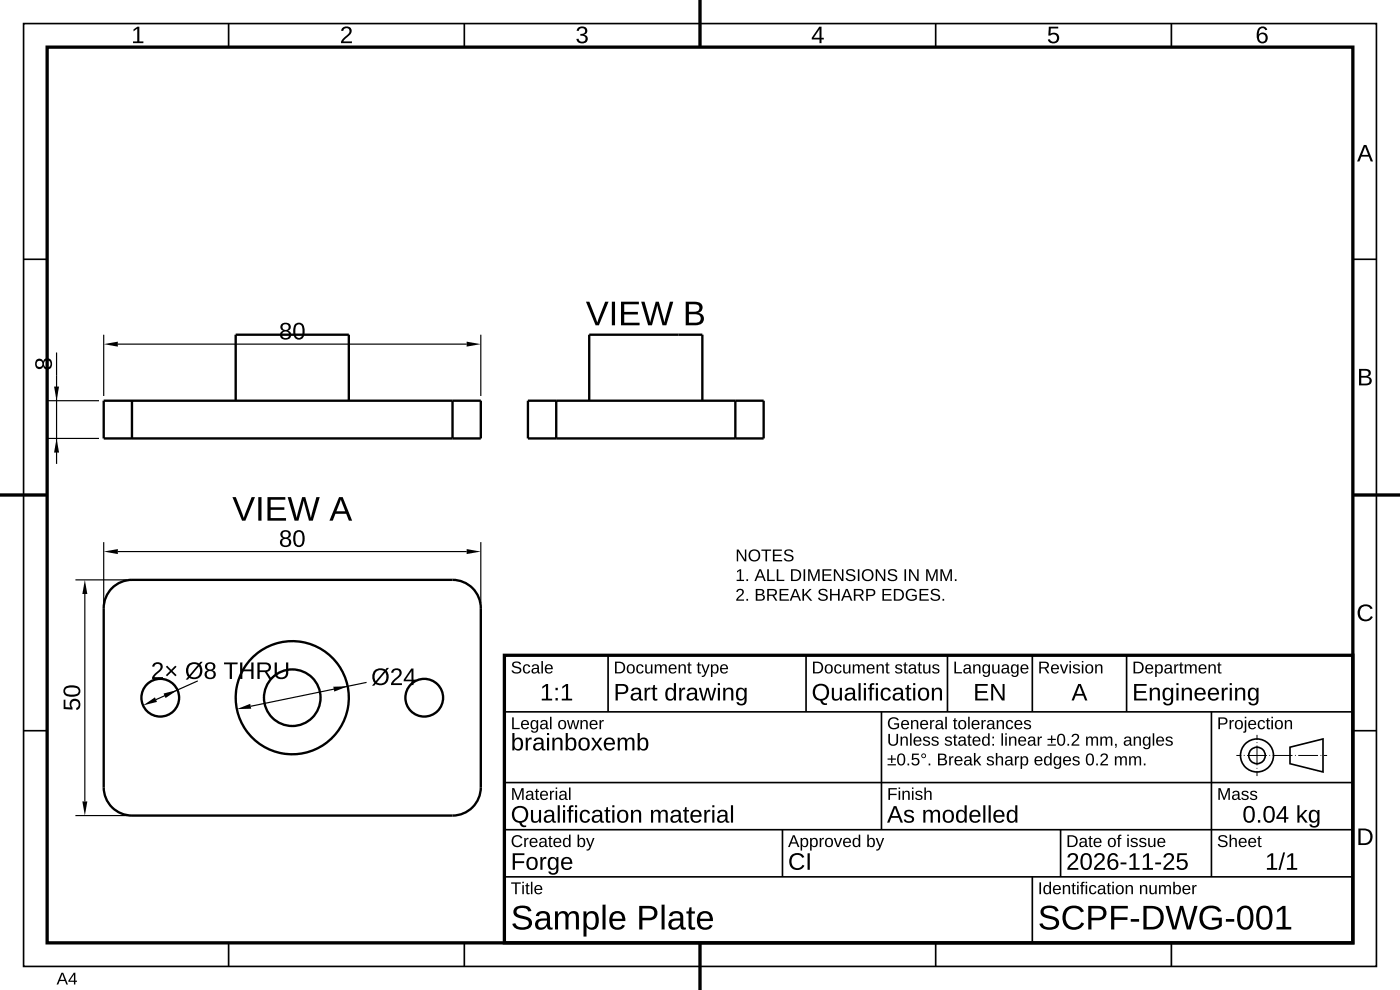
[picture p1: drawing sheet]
<svg xmlns="http://www.w3.org/2000/svg" width="297mm" height="210mm" viewBox="0 0 297 210" stroke-linecap="round" stroke-linejoin="round" font-family="sans-serif">
<!-- layer: DRAWING_BORDER -->
<path d="M148.5 0v10M10 10h277v190h-277zM0 105h10M287 105h10M148.5 200v10" fill="none" stroke="#000" stroke-width=".7" stroke-linecap="butt"/>
<g fill="none" stroke="#000" stroke-width=".35">
<path d="M5 5h287v200h-287zM48.5 5v5M98.5 5v5M148.5 5v5M198.5 5v5M248.5 5v5M5 55h5M287 55h5M5 105h5M287 105h5M5 155h5M287 155h5"/>
<path d="M48.5 200v5M98.5 200v5M148.5 200v5M198.5 200v5M248.5 200v5"/>
</g>
<!-- layer: VIEW -->
<g fill="none" stroke="#000" stroke-width=".5">
<path d="M22 85h80v8h-80zM28 85v8M50 85v-14h24v14M96 85v8M112 85h50v8h-50zM118 85v8M125 85v-14h24v14M156 85v8M23.8 124.8l1.6-1.2 1.3-.4 1.3-.2h68a6 6 0 0 1 6 6v38a6 6 0 0 1-6 6h-68a6 6 0 0 1-6-6v-38l.3-2 .6-1.2z"/>
<circle cx="34" cy="148" r="4"/>
<circle cx="62" cy="148" r="6"/>
<circle cx="62" cy="148" r="12"/>
<circle cx="90" cy="148" r="4"/>
</g>
<!-- layer: DIMENSION -->
<g fill="none" stroke="#000" stroke-width=".25">
<path d="M12 74.8v23.6M22 71v13M25 73h74M102 71v13M10 93h11M10 85h11M22 115v13M25 117h74M102 115v13M16 123h11M18 126v44M42 144.4l-8.9 4"/>
<path d="M77.8 144.8l-24.6 5M16 173h11"/>
</g>
<path d="M22 73l3-.5v1zM99 72.5l3 .5-3 .5zM12 93l.5 3h-1zM11.5 82h1l-.5 3zM22 117l3-.5v1zM99 116.5l3 .5-3 .5zM18 123l.5 3h-1zM30.3 149.6l2.6-1.7 .4 1zM34.7 147.1l3-.7-2.6 1.7zM50.2 150.4l2.9-1.1 .2 1zM70.7 145.7l3.1-.1-2.9 1.1zM17.5 170h1l-.5 3z" fill="#000"/>
<!-- layer: TITLE_BLOCK -->
<path d="M107 139h180v61h-180z" fill="none" stroke="#000" stroke-width=".7" stroke-linecap="butt"/>
<g fill="none" stroke="#000" stroke-width=".35">
<path d="M129 139v12M171 139v12M201 139v12M219 139v12M239 139v12M107 151h180M187 151v25M257 151v35M273.7 158.5l7-1.8v7l-7-1.7zM107 166h180M107 176h180M166 176v10"/>
<path d="M225 176v10M107 186h180M219 186v14"/>
<circle cx="266.7" cy="160.2" r="1.75"/>
<circle cx="266.7" cy="160.2" r="3.5"/>
</g>
<path d="M262.3 160.2h19.2M266.7 164.6v-8.7" fill="none" stroke="#000" stroke-width=".21" stroke-dasharray="4.2 .5 .2 .5" stroke-dashoffset="3.2" stroke-linecap="butt"/>
<g font-size="7.3">
<text x="124.3" y="69">VIEW B</text>
<text x="49.3" y="110.4">VIEW A</text>
<text x="108.3" y="197.2">Sample Plate</text>
<text x="220.2" y="197.2">SCPF-DWG-001</text>
</g>
<g font-size="5.1">
<text x="27.8" y="9.2">1</text>
<text x="72.1" y="9.2">2</text>
<text x="122.1" y="9.2">3</text>
<text x="172.1" y="9.2">4</text>
<text x="222.1" y="9.2">5</text>
<text x="266.3" y="9.2">6</text>
<text x="287.9" y="34.2">A</text>
<text x="59.2" y="72">80</text>
<text x="11" y="78.6" transform="rotate(-90 11 78.6)">8</text>
<text x="287.9" y="81.7">B</text>
<text x="59.2" y="116">80</text>
<text x="287.8" y="131.7">C</text>
<text x="32" y="144">2× Ø8 THRU</text>
<text x="78.7" y="145.3">Ø24</text>
<text x="114.6" y="148.6">1:1</text>
<text x="130.2" y="148.6">Part drawing</text>
<text x="172.2" y="148.6">Qualification</text>
<text x="206.5" y="148.6">EN</text>
<text x="227.3" y="148.6">A</text>
<text x="240.2" y="148.6">Engineering</text>
<text x="17" y="150.8" transform="rotate(-90 17 150.8)">50</text>
<text x="108.3" y="159.2">brainboxemb</text>
<text x="108.3" y="174.5">Qualification material</text>
<text x="188.2" y="174.5">As modelled</text>
<text x="263.6" y="174.5">0.04 kg</text>
<text x="287.8" y="179.2">D</text>
<text x="108.3" y="184.5">Forge</text>
<text x="167.2" y="184.5">CI</text>
<text x="226.2" y="184.5">2026-11-25</text>
<text x="268.4" y="184.5">1/1</text>
</g>
<g font-size="3.6">
<text x="156" y="119.1">NOTES</text>
<text x="156" y="123.2">1. ALL DIMENSIONS IN MM.</text>
<text x="156" y="127.4">2. BREAK SHARP EDGES.</text>
<text x="108.3" y="142.8">Scale</text>
<text x="130.2" y="142.8">Document type</text>
<text x="172.2" y="142.8">Document status</text>
<text x="202.2" y="142.8">Language</text>
<text x="220.2" y="142.8">Revision</text>
<text x="240.2" y="142.8">Department</text>
<text x="108.3" y="154.7">Legal owner</text>
<text x="188.2" y="154.7">General tolerances</text>
<text x="258.2" y="154.7">Projection</text>
<text x="188.2" y="158.2">Unless stated: linear ±0.2 mm, angles</text>
<text x="188.2" y="162.4">±0.5°. Break sharp edges 0.2 mm.</text>
<text x="108.3" y="169.7">Material</text>
<text x="188.2" y="169.7">Finish</text>
<text x="258.2" y="169.7">Mass</text>
<text x="108.3" y="179.7">Created by</text>
<text x="167.2" y="179.7">Approved by</text>
<text x="226.2" y="179.7">Date of issue</text>
<text x="258.2" y="179.7">Sheet</text>
<text x="108.3" y="189.7">Title</text>
<text x="220.2" y="189.7">Identification number</text>
<text x="12" y="208.8">A4</text>
</g>
</svg>
